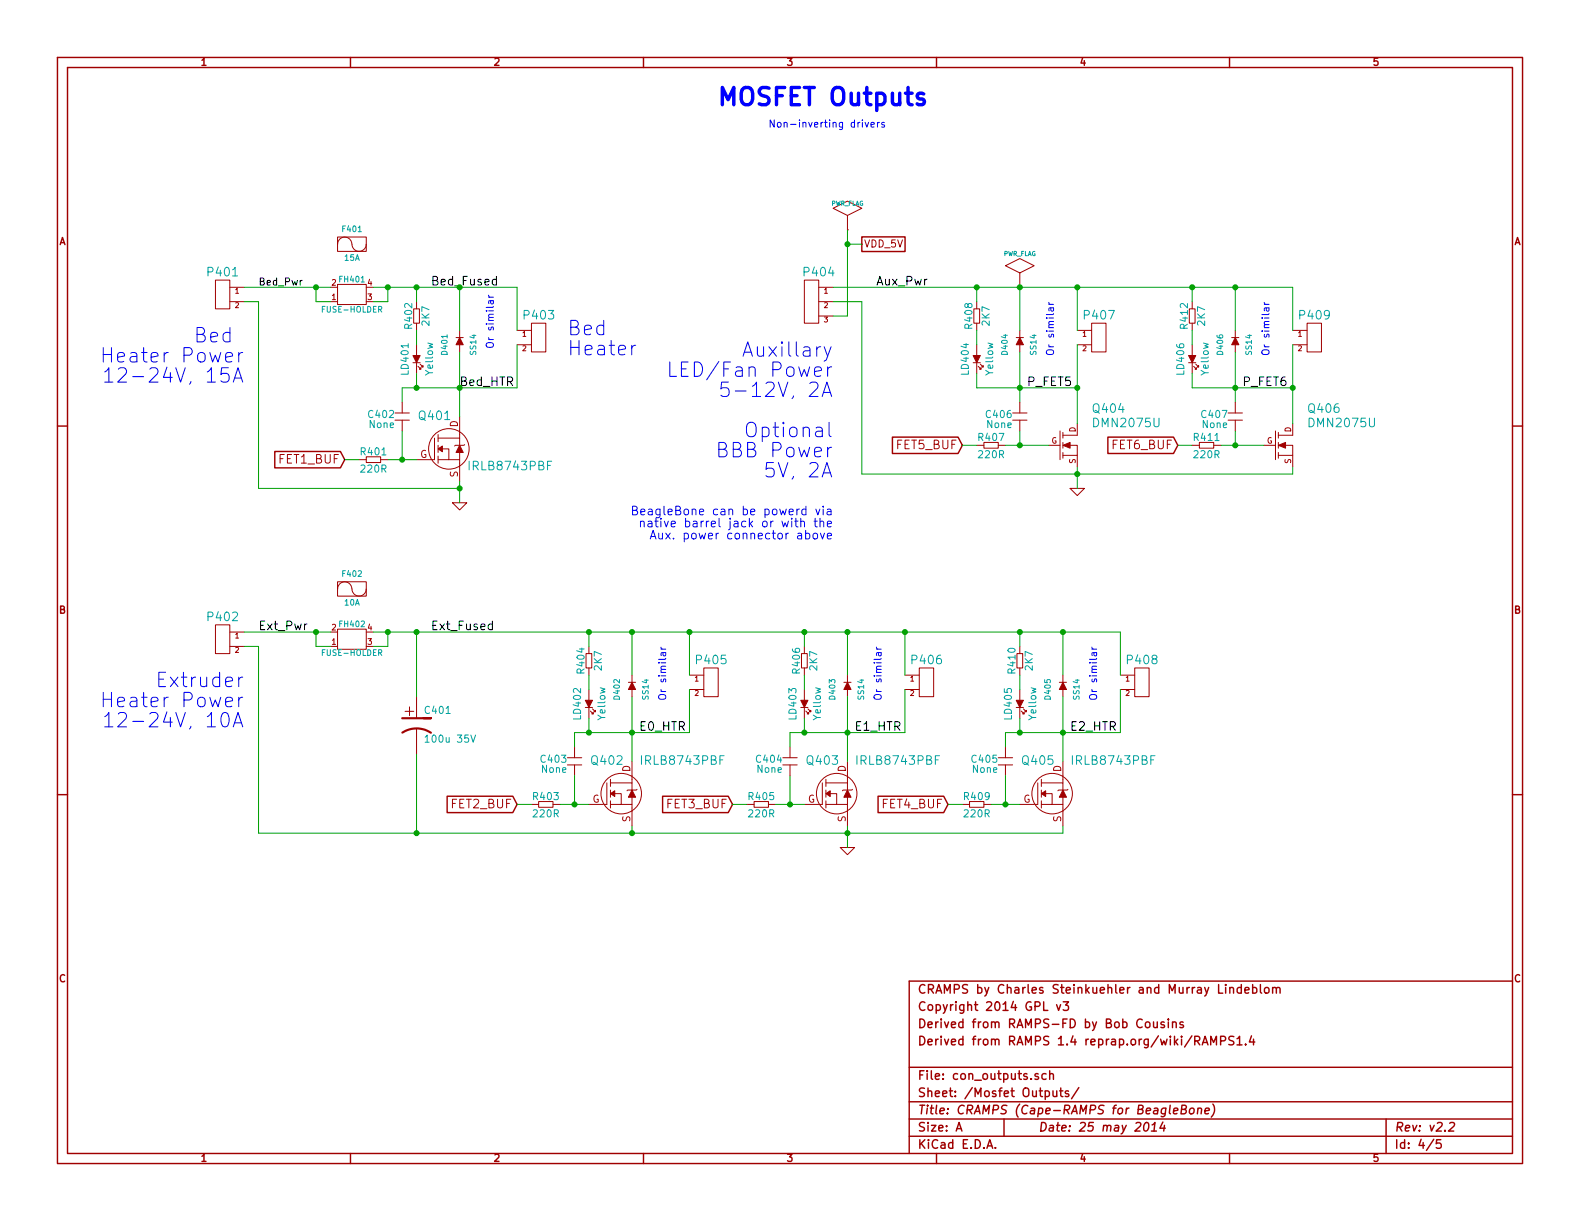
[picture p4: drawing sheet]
EESchema Schematic File Version 2
LIBS:power
LIBS:m_cramps
LIBS:w_connectors
LIBS:w_device
LIBS:w_logic
LIBS:device
LIBS:transistors
LIBS:conn
LIBS:linear
LIBS:regul
LIBS:74xx
LIBS:cmos4000
LIBS:adc-dac
LIBS:memory
LIBS:xilinx
LIBS:special
LIBS:microcontrollers
LIBS:dsp
LIBS:microchip
LIBS:analog_switches
LIBS:motorola
LIBS:texas
LIBS:intel
LIBS:audio
LIBS:interface
LIBS:digital-audio
LIBS:philips
LIBS:display
LIBS:cypress
LIBS:siliconi
LIBS:opto
LIBS:atmel
LIBS:contrib
LIBS:valves
LIBS:RMC
LIBS:arduino_shieldsNCL
LIBS:opendous
LIBS:beaglebone
LIBS:beagleboneblack
LIBS:CRAMPS-cache
EELAYER 27 0
EELAYER END
$Descr A 11000 8500
encoding utf-8
Sheet 4 5
Title "CRAMPS (Cape-RAMPS for BeagleBone)"
Date "25 may 2014"
Rev "v2.2"
Comp ""
Comment1 "Derived from RAMPS 1.4 reprap.org/wiki/RAMPS1.4"
Comment2 "Derived from RAMPS-FD by Bob Cousins"
Comment3 "Copyright 2014 GPL v3"
Comment4 "CRAMPS by Charles Steinkuehler and Murray Lindeblom"
$EndDescr
$Comp
L DIODE D401
U 1 1
P 3200 2400
F 0 "D401" H 3200 2500 40  0000 C CNN
F 1 "SS14" H 3200 2300 40  0000 C CNN
F 2 "DIOM5127X229N" H 3200 2400 60  0001 C CNN
F 3 "" H 3200 2400 60  0001 C CNN
F 4 "Vishay" H 6350 6450 60  0001 C CNN "Mfg"
F 5 "SS14-E3/61T" H 6350 6450 60  0001 C CNN "PartNo"
	1    3200 2400
	0    -1   -1   0   
$EndComp
$Comp
L MOSFET_N_RMC Q401
U 1 1
P 3150 3150
F 0 "Q401" H 3025 3400 60  0000 C CNN
F 1 "IRLB8743PBF" H 3550 3050 60  0000 C CNN
F 2 "TO-220AB_IRF2804_RMC" H 3150 3150 60  0001 C CNN
F 3 "" H 3150 3150 60  0001 C CNN
F 4 "International Rectifier" H 6350 6350 60  0001 C CNN "Mfg"
F 5 "IRLB8743PBF" H 6350 6350 60  0001 C CNN "PartNo"
	1    3150 3150
	1    0    0    -1  
$EndComp
Text Notes 5350 900  0    50   ~ 0
Non-inverting drivers
Text Notes 5000 750  0    120  ~ 24
MOSFET Outputs
$Comp
L LED LD401
U 1 1
P 2900 2500
F 0 "LD401" V 2825 2500 50  0000 C CNN
F 1 "Yellow" V 2995 2500 50  0000 C CNN
F 2 "OSRAM-LED-0603" H 2900 2500 60  0001 C CNN
F 3 "" H 2900 2500 60  0001 C CNN
F 4 "Osram" H 6650 6350 60  0001 C CNN "Mfg"
F 5 "LY Q976-P1S2-36" H 6650 6350 60  0001 C CNN "PartNo"
	1    2900 2500
	1    0    0    -1  
$EndComp
Text GLabel 2400 3200 0    60   Input ~ 0
FET1_BUF
Text Notes 3450 2050 3    50   ~ 0
Or similar
$Comp
L HEADER_2 P403
U 1 1
P 3700 2350
F 0 "P403" H 3750 2500 60  0000 C CNN
F 1 "PT_2,5-2-5,0-H" H 3750 2175 60  0001 C CNN
F 2 "PT_2,5-2-5,0-H" H 3700 2350 60  0001 C CNN
F 3 "" H 3700 2350 60  0000 C CNN
F 4 "Phoenix" H 1800 2050 60  0001 C CNN "Mfg"
F 5 "1935776" H 1800 2050 60  0001 C CNN "PartNo"
	1    3700 2350
	1    0    0    -1  
$EndComp
$Comp
L DIODE D405
U 1 1
P 7400 4800
F 0 "D405" H 7400 4900 40  0000 C CNN
F 1 "SS14" H 7400 4700 40  0000 C CNN
F 2 "DIOM5127X229N" H 7400 4800 60  0001 C CNN
F 3 "" H 7400 4800 60  0001 C CNN
F 4 "Vishay" H 10550 8850 60  0001 C CNN "Mfg"
F 5 "SS14-E3/61T" H 10550 8850 60  0001 C CNN "PartNo"
	1    7400 4800
	0    -1   -1   0   
$EndComp
$Comp
L MOSFET_N_RMC Q405
U 1 1
P 7350 5550
F 0 "Q405" H 7225 5800 60  0000 C CNN
F 1 "IRLB8743PBF" H 7750 5800 60  0000 C CNN
F 2 "TO-220AB_IRF2804_RMC" H 7350 5550 60  0001 C CNN
F 3 "" H 7350 5550 60  0001 C CNN
F 4 "International Rectifier" H 10550 8750 60  0001 C CNN "Mfg"
F 5 "IRLB8743PBF" H 10550 8750 60  0001 C CNN "PartNo"
	1    7350 5550
	1    0    0    -1  
$EndComp
$Comp
L LED LD405
U 1 1
P 7100 4900
F 0 "LD405" V 7025 4900 50  0000 C CNN
F 1 "Yellow" V 7195 4900 50  0000 C CNN
F 2 "OSRAM-LED-0603" H 7100 4900 60  0001 C CNN
F 3 "" H 7100 4900 60  0001 C CNN
F 4 "Osram" H 10850 8750 60  0001 C CNN "Mfg"
F 5 "LY Q976-P1S2-36" H 10850 8750 60  0001 C CNN "PartNo"
	1    7100 4900
	1    0    0    -1  
$EndComp
Text GLabel 6600 5600 0    60   Input ~ 0
FET4_BUF
Text Notes 7650 4500 3    50   ~ 0
Or similar
$Comp
L HEADER_2 P408
U 1 1
P 7900 4750
F 0 "P408" H 7950 4900 60  0000 C CNN
F 1 "PT_1,5-2-3,5-H" H 7900 4600 60  0001 C CNN
F 2 "PT_1,5-2-3,5-H" H 10900 7400 60  0001 C CNN
F 3 "" H 10900 7400 60  0000 C CNN
F 4 "Phoenix" H 7900 4750 60  0001 C CNN "Mfg"
F 5 "1984617" H 7900 4750 60  0001 C CNN "PartNo"
	1    7900 4750
	1    0    0    -1  
$EndComp
$Comp
L FUSE-LOOSE F402
U 1 1
P 2450 4100
F 0 "F402" H 2450 4200 40  0000 C CNN
F 1 "10A" H 2450 4000 40  0000 C CNN
F 2 "Fuse-Loose" H 2450 4100 60  0001 C CNN
F 3 "" H 2450 4100 60  0000 C CNN
F 4 "Littlefuse" H 2450 4100 60  0001 C CNN "Mfg"
F 5 "0297010.WXNV" H 2450 4100 60  0001 C CNN "PartNo"
	1    2450 4100
	1    0    0    -1  
$EndComp
$Comp
L DIODE D402
U 1 1
P 4400 4800
F 0 "D402" H 4400 4900 40  0000 C CNN
F 1 "SS14" H 4400 4700 40  0000 C CNN
F 2 "DIOM5127X229N" H 4400 4800 60  0001 C CNN
F 3 "" H 4400 4800 60  0001 C CNN
F 4 "Vishay" H 7550 8850 60  0001 C CNN "Mfg"
F 5 "SS14-E3/61T" H 7550 8850 60  0001 C CNN "PartNo"
	1    4400 4800
	0    -1   -1   0   
$EndComp
$Comp
L MOSFET_N_RMC Q402
U 1 1
P 4350 5550
F 0 "Q402" H 4225 5800 60  0000 C CNN
F 1 "IRLB8743PBF" H 4750 5800 60  0000 C CNN
F 2 "TO-220AB_IRF2804_RMC" H 4350 5550 60  0001 C CNN
F 3 "" H 4350 5550 60  0001 C CNN
F 4 "International Rectifier" H 7550 8750 60  0001 C CNN "Mfg"
F 5 "IRLB8743PBF" H 7550 8750 60  0001 C CNN "PartNo"
	1    4350 5550
	1    0    0    -1  
$EndComp
$Comp
L LED LD402
U 1 1
P 4100 4900
F 0 "LD402" V 4025 4900 50  0000 C CNN
F 1 "Yellow" V 4195 4900 50  0000 C CNN
F 2 "OSRAM-LED-0603" H 4100 4900 60  0001 C CNN
F 3 "" H 4100 4900 60  0001 C CNN
F 4 "Osram" H 7850 8750 60  0001 C CNN "Mfg"
F 5 "LY Q976-P1S2-36" H 7850 8750 60  0001 C CNN "PartNo"
	1    4100 4900
	1    0    0    -1  
$EndComp
Text GLabel 3600 5600 0    60   Input ~ 0
FET2_BUF
Text Notes 4650 4500 3    50   ~ 0
Or similar
$Comp
L HEADER_2 P405
U 1 1
P 4900 4750
F 0 "P405" H 4950 4900 60  0000 C CNN
F 1 "PT_1,5-2-3,5-H" H 4900 4600 60  0001 C CNN
F 2 "PT_1,5-2-3,5-H" H 4900 7400 60  0001 C CNN
F 3 "" H 4900 7400 60  0000 C CNN
F 4 "Phoenix" H 4900 4750 60  0001 C CNN "Mfg"
F 5 "1984617" H 4900 4750 60  0001 C CNN "PartNo"
	1    4900 4750
	1    0    0    -1  
$EndComp
$Comp
L DIODE D403
U 1 1
P 5900 4800
F 0 "D403" H 5900 4900 40  0000 C CNN
F 1 "SS14" H 5900 4700 40  0000 C CNN
F 2 "DIOM5127X229N" H 5900 4800 60  0001 C CNN
F 3 "" H 5900 4800 60  0001 C CNN
F 4 "Vishay" H 9050 8850 60  0001 C CNN "Mfg"
F 5 "SS14-E3/61T" H 9050 8850 60  0001 C CNN "PartNo"
	1    5900 4800
	0    -1   -1   0   
$EndComp
$Comp
L MOSFET_N_RMC Q403
U 1 1
P 5850 5550
F 0 "Q403" H 5725 5800 60  0000 C CNN
F 1 "IRLB8743PBF" H 6250 5800 60  0000 C CNN
F 2 "TO-220AB_IRF2804_RMC" H 5850 5550 60  0001 C CNN
F 3 "" H 5850 5550 60  0001 C CNN
F 4 "International Rectifier" H 9050 8750 60  0001 C CNN "Mfg"
F 5 "IRLB8743PBF" H 9050 8750 60  0001 C CNN "PartNo"
	1    5850 5550
	1    0    0    -1  
$EndComp
$Comp
L LED LD403
U 1 1
P 5600 4900
F 0 "LD403" V 5525 4900 50  0000 C CNN
F 1 "Yellow" V 5695 4900 50  0000 C CNN
F 2 "OSRAM-LED-0603" H 5600 4900 60  0001 C CNN
F 3 "" H 5600 4900 60  0001 C CNN
F 4 "Osram" H 9350 8750 60  0001 C CNN "Mfg"
F 5 "LY Q976-P1S2-36" H 9350 8750 60  0001 C CNN "PartNo"
	1    5600 4900
	1    0    0    -1  
$EndComp
Text GLabel 5100 5600 0    60   Input ~ 0
FET3_BUF
Text Notes 6150 4500 3    50   ~ 0
Or similar
$Comp
L HEADER_2 P406
U 1 1
P 6400 4750
F 0 "P406" H 6450 4900 60  0000 C CNN
F 1 "PT_1,5-2-3,5-H" H 6400 4600 60  0001 C CNN
F 2 "PT_1,5-2-3,5-H" H 7900 7400 60  0001 C CNN
F 3 "" H 7900 7400 60  0000 C CNN
F 4 "Phoenix" H 6400 4750 60  0001 C CNN "Mfg"
F 5 "1984617" H 6400 4750 60  0001 C CNN "PartNo"
	1    6400 4750
	1    0    0    -1  
$EndComp
$Comp
L DIODE D404
U 1 1
P 7100 2400
F 0 "D404" H 7100 2500 40  0000 C CNN
F 1 "SS14" H 7100 2300 40  0000 C CNN
F 2 "DIOM5127X229N" H 7100 2400 60  0001 C CNN
F 3 "" H 7100 2400 60  0001 C CNN
F 4 "Vishay" H 10250 6450 60  0001 C CNN "Mfg"
F 5 "SS14-E3/61T" H 10250 6450 60  0001 C CNN "PartNo"
	1    7100 2400
	0    -1   -1   0   
$EndComp
$Comp
L LED LD404
U 1 1
P 6800 2500
F 0 "LD404" V 6725 2500 50  0000 C CNN
F 1 "Yellow" V 6895 2500 50  0000 C CNN
F 2 "OSRAM-LED-0603" H 6800 2500 60  0001 C CNN
F 3 "" H 6800 2500 60  0001 C CNN
F 4 "Osram" H 10550 6350 60  0001 C CNN "Mfg"
F 5 "LY Q976-P1S2-36" H 10550 6350 60  0001 C CNN "PartNo"
	1    6800 2500
	1    0    0    -1  
$EndComp
Text GLabel 6700 3100 0    60   Input ~ 0
FET5_BUF
Text Notes 7350 2100 3    50   ~ 0
Or similar
$Comp
L HEADER_2 P407
U 1 1
P 7600 2350
F 0 "P407" H 7650 2500 60  0000 C CNN
F 1 "KK-2.54-2W" H 7650 2175 60  0001 C CNN
F 2 "CONN_KK_2.54_2W" H 7600 2350 60  0001 C CNN
F 3 "" H 7600 2350 60  0000 C CNN
F 4 "Molex" H 2000 3350 60  0001 C CNN "Mfg"
F 5 "22-23-2021" H 2000 3350 60  0001 C CNN "PartNo"
	1    7600 2350
	1    0    0    -1  
$EndComp
$Comp
L DIODE D406
U 1 1
P 8600 2400
F 0 "D406" H 8600 2500 40  0000 C CNN
F 1 "SS14" H 8600 2300 40  0000 C CNN
F 2 "DIOM5127X229N" H 8600 2400 60  0001 C CNN
F 3 "" H 8600 2400 60  0001 C CNN
F 4 "Vishay" H 11750 6450 60  0001 C CNN "Mfg"
F 5 "SS14-E3/61T" H 11750 6450 60  0001 C CNN "PartNo"
	1    8600 2400
	0    -1   -1   0   
$EndComp
$Comp
L LED LD406
U 1 1
P 8300 2500
F 0 "LD406" V 8225 2500 50  0000 C CNN
F 1 "Yellow" V 8395 2500 50  0000 C CNN
F 2 "OSRAM-LED-0603" H 8300 2500 60  0001 C CNN
F 3 "" H 8300 2500 60  0001 C CNN
F 4 "Osram" H 12050 6350 60  0001 C CNN "Mfg"
F 5 "LY Q976-P1S2-36" H 12050 6350 60  0001 C CNN "PartNo"
	1    8300 2500
	1    0    0    -1  
$EndComp
Text GLabel 8200 3100 0    60   Input ~ 0
FET6_BUF
Text Notes 8850 2100 3    50   ~ 0
Or similar
$Comp
L HEADER_2 P409
U 1 1
P 9100 2350
F 0 "P409" H 9150 2500 60  0000 C CNN
F 1 "KK-2.54-2W" H 9150 2175 60  0001 C CNN
F 2 "CONN_KK_2.54_2W" H 9100 2350 60  0001 C CNN
F 3 "" H 9100 2350 60  0000 C CNN
F 4 "Molex" H 2100 3350 60  0001 C CNN "Mfg"
F 5 "22-23-2021" H 2100 3350 60  0001 C CNN "PartNo"
	1    9100 2350
	1    0    0    -1  
$EndComp
$Comp
L MOS_N Q404
U 1 1
P 7400 3100
F 0 "Q404" H 7600 3350 60  0000 L CNN
F 1 "DMN2075U" H 7600 3250 60  0000 L CNN
F 2 "SOT23GDS" H 7400 3100 60  0001 C CNN
F 3 "" H 7400 3100 60  0000 C CNN
F 4 "Diodes Inc." H 7400 3100 60  0001 C CNN "Mfg"
F 5 "DMN2075U-7" H 7400 3100 60  0001 C CNN "PartNo"
	1    7400 3100
	1    0    0    -1  
$EndComp
$Comp
L MOS_N Q406
U 1 1
P 8900 3100
F 0 "Q406" H 9100 3350 60  0000 L CNN
F 1 "DMN2075U" H 9100 3250 60  0000 L CNN
F 2 "SOT23GDS" H 8900 3100 60  0001 C CNN
F 3 "" H 8900 3100 60  0000 C CNN
F 4 "Diodes Inc." H 7500 3100 60  0001 C CNN "Mfg"
F 5 "DMN2075U-7" H 7500 3100 60  0001 C CNN "PartNo"
	1    8900 3100
	1    0    0    -1  
$EndComp
Text Label 3200 2700 0    60   ~ 0
Bed_HTR
Text Label 7450 5100 0    60   ~ 0
E2_HTR
Text Label 4450 5100 0    60   ~ 0
E0_HTR
Text Label 5950 5100 0    60   ~ 0
E1_HTR
Text Label 8650 2700 0    60   ~ 0
P_FET6
Text Label 7150 2700 0    60   ~ 0
P_FET5
$Comp
L R R404
U 1 1
P 4100 4600
F 0 "R404" V 4050 4600 50  0000 C CNN
F 1 "2K7" V 4170 4600 50  0000 C CNN
F 2 "RESC1608x55N" H 4100 4600 60  0001 C CNN
F 3 "" H 4100 4600 60  0000 C CNN
F 4 "Stackpole" H 5650 5350 60  0001 C CNN "Mfg"
F 5 "RMCF0603FT2K70" H 5650 5350 60  0001 C CNN "PartNo"
F 6 "KOA" H 5650 5350 60  0001 C CNN "AltMfg"
F 7 "RK73H1JTTD2701F" H 5650 5350 60  0001 C CNN "AltPartNo"
	1    4100 4600
	1    0    0    -1  
$EndComp
$Comp
L R R402
U 1 1
P 2900 2200
F 0 "R402" V 2850 2200 50  0000 C CNN
F 1 "2K7" V 2970 2200 50  0000 C CNN
F 2 "RESC1608x55N" H 2900 2200 60  0001 C CNN
F 3 "" H 2900 2200 60  0000 C CNN
F 4 "Stackpole" H 5550 5350 60  0001 C CNN "Mfg"
F 5 "RMCF0603FT2K70" H 5550 5350 60  0001 C CNN "PartNo"
F 6 "KOA" H 5550 5350 60  0001 C CNN "AltMfg"
F 7 "RK73H1JTTD2701F" H 5550 5350 60  0001 C CNN "AltPartNo"
	1    2900 2200
	1    0    0    -1  
$EndComp
$Comp
L R R403
U 1 1
P 3800 5600
F 0 "R403" V 3750 5600 50  0000 C CNN
F 1 "220R" V 3870 5600 50  0000 C CNN
F 2 "RESC1608x55N" H 3800 5600 60  0001 C CNN
F 3 "" H 3800 5600 60  0000 C CNN
F 4 "Stackpole" H 5500 5450 60  0001 C CNN "Mfg"
F 5 "RMCF0603FT220R" H 5500 5450 60  0001 C CNN "PartNo"
F 6 "KOA" H 5500 5450 60  0001 C CNN "AltMfg"
F 7 "RK73H1JTTD2200F" H 5500 5450 60  0001 C CNN "AltPartNo"
	1    3800 5600
	0    1    1    0   
$EndComp
$Comp
L R R401
U 1 1
P 2600 3200
F 0 "R401" V 2550 3200 50  0000 C CNN
F 1 "220R" V 2670 3200 50  0000 C CNN
F 2 "RESC1608x55N" H 2600 3200 60  0001 C CNN
F 3 "" H 2600 3200 60  0000 C CNN
F 4 "Stackpole" H 5400 5450 60  0001 C CNN "Mfg"
F 5 "RMCF0603FT220R" H 5400 5450 60  0001 C CNN "PartNo"
F 6 "KOA" H 5400 5450 60  0001 C CNN "AltMfg"
F 7 "RK73H1JTTD2200F" H 5400 5450 60  0001 C CNN "AltPartNo"
	1    2600 3200
	0    1    1    0   
$EndComp
$Comp
L R R410
U 1 1
P 7100 4600
F 0 "R410" V 7050 4600 50  0000 C CNN
F 1 "2K7" V 7170 4600 50  0000 C CNN
F 2 "RESC1608x55N" H 7100 4600 60  0001 C CNN
F 3 "" H 7100 4600 60  0000 C CNN
F 4 "Stackpole" H 5650 5350 60  0001 C CNN "Mfg"
F 5 "RMCF0603FT2K70" H 5650 5350 60  0001 C CNN "PartNo"
F 6 "KOA" H 5650 5350 60  0001 C CNN "AltMfg"
F 7 "RK73H1JTTD2701F" H 5650 5350 60  0001 C CNN "AltPartNo"
	1    7100 4600
	1    0    0    -1  
$EndComp
$Comp
L R R409
U 1 1
P 6800 5600
F 0 "R409" V 6750 5600 50  0000 C CNN
F 1 "220R" V 6870 5600 50  0000 C CNN
F 2 "RESC1608x55N" H 6800 5600 60  0001 C CNN
F 3 "" H 6800 5600 60  0000 C CNN
F 4 "Stackpole" H 5500 5450 60  0001 C CNN "Mfg"
F 5 "RMCF0603FT220R" H 5500 5450 60  0001 C CNN "PartNo"
F 6 "KOA" H 5500 5450 60  0001 C CNN "AltMfg"
F 7 "RK73H1JTTD2200F" H 5500 5450 60  0001 C CNN "AltPartNo"
	1    6800 5600
	0    1    1    0   
$EndComp
$Comp
L R R408
U 1 1
P 6800 2200
F 0 "R408" V 6750 2200 50  0000 C CNN
F 1 "2K7" V 6870 2200 50  0000 C CNN
F 2 "RESC1608x55N" H 6800 2200 60  0001 C CNN
F 3 "" H 6800 2200 60  0000 C CNN
F 4 "Stackpole" H 6450 5350 60  0001 C CNN "Mfg"
F 5 "RMCF0603FT2K70" H 6450 5350 60  0001 C CNN "PartNo"
F 6 "KOA" H 6450 5350 60  0001 C CNN "AltMfg"
F 7 "RK73H1JTTD2701F" H 6450 5350 60  0001 C CNN "AltPartNo"
	1    6800 2200
	1    0    0    -1  
$EndComp
$Comp
L R R407
U 1 1
P 6900 3100
F 0 "R407" V 6850 3100 50  0000 C CNN
F 1 "220R" V 6970 3100 50  0000 C CNN
F 2 "RESC1608x55N" H 6900 3100 60  0001 C CNN
F 3 "" H 6900 3100 60  0000 C CNN
F 4 "Stackpole" H 6600 5450 60  0001 C CNN "Mfg"
F 5 "RMCF0603FT220R" H 6600 5450 60  0001 C CNN "PartNo"
F 6 "KOA" H 6600 5450 60  0001 C CNN "AltMfg"
F 7 "RK73H1JTTD2200F" H 6600 5450 60  0001 C CNN "AltPartNo"
	1    6900 3100
	0    1    1    0   
$EndComp
$Comp
L R R412
U 1 1
P 8300 2200
F 0 "R412" V 8250 2200 50  0000 C CNN
F 1 "2K7" V 8370 2200 50  0000 C CNN
F 2 "RESC1608x55N" H 8300 2200 60  0001 C CNN
F 3 "" H 8300 2200 60  0000 C CNN
F 4 "Stackpole" H 6550 5350 60  0001 C CNN "Mfg"
F 5 "RMCF0603FT2K70" H 6550 5350 60  0001 C CNN "PartNo"
F 6 "KOA" H 6550 5350 60  0001 C CNN "AltMfg"
F 7 "RK73H1JTTD2701F" H 6550 5350 60  0001 C CNN "AltPartNo"
	1    8300 2200
	1    0    0    -1  
$EndComp
$Comp
L R R411
U 1 1
P 8400 3100
F 0 "R411" V 8350 3100 50  0000 C CNN
F 1 "220R" V 8470 3100 50  0000 C CNN
F 2 "RESC1608x55N" H 8400 3100 60  0001 C CNN
F 3 "" H 8400 3100 60  0000 C CNN
F 4 "Stackpole" H 6700 5450 60  0001 C CNN "Mfg"
F 5 "RMCF0603FT220R" H 6700 5450 60  0001 C CNN "PartNo"
F 6 "KOA" H 6700 5450 60  0001 C CNN "AltMfg"
F 7 "RK73H1JTTD2200F" H 6700 5450 60  0001 C CNN "AltPartNo"
	1    8400 3100
	0    1    1    0   
$EndComp
$Comp
L R R406
U 1 1
P 5600 4600
F 0 "R406" V 5550 4600 50  0000 C CNN
F 1 "2K7" V 5670 4600 50  0000 C CNN
F 2 "RESC1608x55N" H 5600 4600 60  0001 C CNN
F 3 "" H 5600 4600 60  0000 C CNN
F 4 "Stackpole" H 5650 5350 60  0001 C CNN "Mfg"
F 5 "RMCF0603FT2K70" H 5650 5350 60  0001 C CNN "PartNo"
F 6 "KOA" H 5650 5350 60  0001 C CNN "AltMfg"
F 7 "RK73H1JTTD2701F" H 5650 5350 60  0001 C CNN "AltPartNo"
	1    5600 4600
	1    0    0    -1  
$EndComp
$Comp
L R R405
U 1 1
P 5300 5600
F 0 "R405" V 5250 5600 50  0000 C CNN
F 1 "220R" V 5370 5600 50  0000 C CNN
F 2 "RESC1608x55N" H 5300 5600 60  0001 C CNN
F 3 "" H 5300 5600 60  0000 C CNN
F 4 "Stackpole" H 5500 5450 60  0001 C CNN "Mfg"
F 5 "RMCF0603FT220R" H 5500 5450 60  0001 C CNN "PartNo"
F 6 "KOA" H 5500 5450 60  0001 C CNN "AltMfg"
F 7 "RK73H1JTTD2200F" H 5500 5450 60  0001 C CNN "AltPartNo"
	1    5300 5600
	0    1    1    0   
$EndComp
Text Label 1800 2000 0    50   ~ 0
Bed_Pwr
Text Notes 1700 2400 2    100  ~ 0
Bed \nHeater Power\n12-24V, 15A
$Comp
L FUSE-HOLDER FH401
U 1 1
P 2450 2050
F 0 "FH401" H 2450 2150 40  0000 C CNN
F 1 "FUSE-HOLDER" H 2450 1940 40  0000 C CNN
F 2 "Keystone-3568" H 2450 2050 60  0001 C CNN
F 3 "" H 2450 2050 60  0001 C CNN
F 4 "Keystone" H 2850 6850 60  0001 C CNN "Mfg"
F 5 "3568" H 2850 6850 60  0001 C CNN "PartNo"
	1    2450 2050
	1    0    0    -1  
$EndComp
$Comp
L HEADER_2 P401
U 1 1
P 1600 2050
F 0 "P401" H 1650 2200 60  0000 C CNN
F 1 "PT_2,5-2-5,0-H" H 1650 1900 60  0001 C CNN
F 2 "PT_2,5-2-5,0-H" H 1600 2050 60  0001 C CNN
F 3 "" H 1600 2050 60  0000 C CNN
F 4 "Phoenix" H 1600 2050 60  0001 C CNN "Mfg"
F 5 "1935776" H 1600 2050 60  0001 C CNN "PartNo"
	1    1600 2050
	-1   0    0    -1  
$EndComp
Text Label 1800 4400 0    60   ~ 0
Ext_Pwr
$Comp
L CP1 C401
U 1 1
P 2900 5050
F 0 "C401" H 2950 5150 50  0000 L CNN
F 1 "100u 35V" H 2950 4950 50  0000 L CNN
F 2 "c_elec_6.3x7.7" H 2900 5050 60  0001 C CNN
F 3 "" H 2900 5050 60  0001 C CNN
F 4 "Nichicon" H 2900 5050 60  0001 C CNN "Mfg"
F 5 "UCD1V101MCL6GS" H 2900 5050 60  0001 C CNN "PartNo"
	1    2900 5050
	1    0    0    -1  
$EndComp
$Comp
L FUSE-HOLDER FH402
U 1 1
P 2450 4450
F 0 "FH402" H 2450 4550 40  0000 C CNN
F 1 "FUSE-HOLDER" H 2450 4350 40  0000 C CNN
F 2 "Keystone-3568" H 2450 4450 60  0001 C CNN
F 3 "" H 2450 4450 60  0001 C CNN
F 4 "Keystone" H 2850 7400 60  0001 C CNN "Mfg"
F 5 "3568" H 2850 7400 60  0001 C CNN "PartNo"
	1    2450 4450
	1    0    0    -1  
$EndComp
$Comp
L HEADER_2 P402
U 1 1
P 1600 4450
F 0 "P402" H 1650 4600 60  0000 C CNN
F 1 "PT_2,5-2-5,0-H" H 1650 4300 60  0001 C CNN
F 2 "PT_2,5-2-5,0-H" H 1600 4450 60  0001 C CNN
F 3 "" H 1600 4450 60  0000 C CNN
F 4 "Phoenix" H 1600 2050 60  0001 C CNN "Mfg"
F 5 "1935776" H 1600 2050 60  0001 C CNN "PartNo"
	1    1600 4450
	-1   0    0    -1  
$EndComp
Text Label 6100 2000 0    60   ~ 0
Aux_Pwr
$Comp
L PWR_FLAG #FLG065
U 1 1
P 7100 2000
F 0 "#FLG065" H 7100 2270 30  0001 C CNN
F 1 "PWR_FLAG" H 7100 2230 30  0000 C CNN
F 2 "" H 7100 2000 60  0000 C CNN
F 3 "" H 7100 2000 60  0000 C CNN
	1    7100 2000
	1    0    0    -1  
$EndComp
$Comp
L GND #PWR066
U 1 1
P 5900 5900
F 0 "#PWR066" H 5900 5900 30  0001 C CNN
F 1 "GND" H 5900 5830 30  0001 C CNN
F 2 "" H 5900 5900 60  0001 C CNN
F 3 "" H 5900 5900 60  0001 C CNN
	1    5900 5900
	1    0    0    -1  
$EndComp
$Comp
L GND #PWR067
U 1 1
P 3200 3500
F 0 "#PWR067" H 3200 3500 30  0001 C CNN
F 1 "GND" H 3200 3430 30  0001 C CNN
F 2 "" H 3200 3500 60  0001 C CNN
F 3 "" H 3200 3500 60  0001 C CNN
	1    3200 3500
	1    0    0    -1  
$EndComp
$Comp
L GND #PWR068
U 1 1
P 7500 3400
F 0 "#PWR068" H 7500 3400 30  0001 C CNN
F 1 "GND" H 7500 3330 30  0001 C CNN
F 2 "" H 7500 3400 60  0001 C CNN
F 3 "" H 7500 3400 60  0001 C CNN
	1    7500 3400
	1    0    0    -1  
$EndComp
$Comp
L PWR_FLAG #FLG069
U 1 1
P 5900 1600
F 0 "#FLG069" H 5900 1695 30  0001 C CNN
F 1 "PWR_FLAG" H 5900 1780 30  0000 C CNN
F 2 "" H 5900 1600 60  0001 C CNN
F 3 "" H 5900 1600 60  0001 C CNN
	1    5900 1600
	1    0    0    -1  
$EndComp
Text GLabel 6000 1700 2    50   UnSpc ~ 0
VDD_5V
$Comp
L HEADER_3 P404
U 1 1
P 5700 2100
F 0 "P404" H 5700 2300 60  0000 C CNN
F 1 "PT_1,5-3-3,5-H" H 5700 1900 60  0001 C CNN
F 2 "PT_1,5-3-3,5-H" H 5700 2100 60  0001 C CNN
F 3 "" H 5700 2100 60  0000 C CNN
F 4 "Phoenix" H 5700 2100 60  0001 C CNN "Mfg"
F 5 "1984620" H 5700 2100 60  0001 C CNN "PartNo"
	1    5700 2100
	-1   0    0    -1  
$EndComp
$Comp
L FUSE-LOOSE F401
U 1 1
P 2450 1700
F 0 "F401" H 2450 1800 40  0000 C CNN
F 1 "15A" H 2450 1600 40  0000 C CNN
F 2 "Fuse-Loose" H 2450 1700 60  0001 C CNN
F 3 "" H 2450 1700 60  0000 C CNN
F 4 "Littlefuse" H 2450 1700 60  0001 C CNN "Mfg"
F 5 "0297015.WXNV" H 2450 1700 60  0001 C CNN "PartNo"
	1    2450 1700
	1    0    0    -1  
$EndComp
Text Notes 3950 2350 0    100  ~ 0
Bed\nHeater
Text Notes 1700 4800 2    100  ~ 0
Extruder\nHeater Power\n12-24V, 10A
Text Notes 5800 2500 2    100  ~ 0
Auxillary\nLED/Fan Power\n5-12V, 2A\n\nOptional\nBBB Power\n5V, 2A
Text Notes 5800 3600 2    60   ~ 0
BeagleBone can be powerd via\nnative barrel jack or with the\nAux. power connector above
Text Label 3000 2000 0    60   ~ 0
Bed_Fused
Text Label 3000 4400 0    60   ~ 0
Ext_Fused
$Comp
L C C403
U 1 1
P 4000 5300
F 0 "C403" H 4050 5310 50  0000 L CNN
F 1 "None" H 4050 5240 50  0000 L CNN
F 2 "CAPC1608x55N" H 4000 5300 60  0001 C CNN
F 3 "" H 4000 5300 60  0001 C CNN
F 4 "N/A" H 150 10550 60  0001 C CNN "Mfg"
F 5 "Do Not Populate" H 150 10550 60  0001 C CNN "PartNo"
	1    4000 5300
	-1   0    0    -1  
$EndComp
$Comp
L C C404
U 1 1
P 5500 5300
F 0 "C404" H 5550 5310 50  0000 L CNN
F 1 "None" H 5550 5240 50  0000 L CNN
F 2 "CAPC1608x55N" H 5500 5300 60  0001 C CNN
F 3 "" H 5500 5300 60  0001 C CNN
F 4 "N/A" H 1650 10550 60  0001 C CNN "Mfg"
F 5 "Do Not Populate" H 1650 10550 60  0001 C CNN "PartNo"
	1    5500 5300
	-1   0    0    -1  
$EndComp
$Comp
L C C405
U 1 1
P 7000 5300
F 0 "C405" H 7050 5310 50  0000 L CNN
F 1 "None" H 7050 5240 50  0000 L CNN
F 2 "CAPC1608x55N" H 7000 5300 60  0001 C CNN
F 3 "" H 7000 5300 60  0001 C CNN
F 4 "N/A" H 3150 10550 60  0001 C CNN "Mfg"
F 5 "Do Not Populate" H 3150 10550 60  0001 C CNN "PartNo"
	1    7000 5300
	-1   0    0    -1  
$EndComp
Wire Wire Line
	5900 2200 5800 2200
Connection ~ 3200 2700
Wire Wire Line
	2800 2700 3600 2700
Wire Wire Line
	3200 2000 3200 2300
Wire Wire Line
	3600 2000 3600 2300
Wire Wire Line
	2900 2300 2900 2400
Wire Wire Line
	3200 3350 3200 3500
Wire Wire Line
	2900 2000 2900 2100
Wire Wire Line
	2600 2000 3600 2000
Connection ~ 3200 2000
Connection ~ 7400 5100
Wire Wire Line
	7000 5100 7800 5100
Wire Wire Line
	7800 4400 7800 4700
Wire Wire Line
	7100 4700 7100 4800
Wire Wire Line
	7400 4400 7400 4700
Wire Wire Line
	7400 4850 7400 5300
Connection ~ 4400 5100
Wire Wire Line
	4000 5100 4800 5100
Wire Wire Line
	4400 4850 4400 5300
Wire Wire Line
	4400 4400 4400 4700
Wire Wire Line
	4800 4400 4800 4700
Wire Wire Line
	4100 4700 4100 4800
Wire Wire Line
	4100 4400 4100 4500
Connection ~ 4400 4400
Connection ~ 5900 5100
Wire Wire Line
	5500 5100 6300 5100
Wire Wire Line
	5900 4850 5900 5300
Wire Wire Line
	5900 4400 5900 4700
Wire Wire Line
	5600 4700 5600 4800
Wire Wire Line
	5600 4400 5600 4500
Connection ~ 5900 4400
Connection ~ 7100 2700
Wire Wire Line
	6800 2700 7500 2700
Wire Wire Line
	7500 2000 7500 2300
Wire Wire Line
	6800 2300 6800 2400
Wire Wire Line
	6800 2000 6800 2100
Connection ~ 7100 2000
Wire Wire Line
	7100 2000 7100 2300
Wire Wire Line
	7100 2450 7100 2800
Wire Wire Line
	7500 2400 7500 2950
Connection ~ 8600 2700
Wire Wire Line
	8300 2700 9000 2700
Wire Wire Line
	8600 2450 8600 2800
Wire Wire Line
	9000 2400 9000 2950
Wire Wire Line
	8600 2000 8600 2300
Wire Wire Line
	9000 2000 9000 2300
Wire Wire Line
	8300 2300 8300 2400
Wire Wire Line
	8300 2000 8300 2100
Connection ~ 8600 2000
Wire Wire Line
	2900 2700 2900 2600
Wire Wire Line
	3200 2450 3200 2900
Wire Wire Line
	3600 2700 3600 2400
Wire Wire Line
	7800 5100 7800 4800
Wire Wire Line
	7100 5100 7100 5000
Wire Wire Line
	6800 2700 6800 2600
Wire Wire Line
	8300 2700 8300 2600
Wire Wire Line
	6300 5100 6300 4800
Wire Wire Line
	5600 5100 5600 5000
Wire Wire Line
	6300 4400 6300 4700
Wire Wire Line
	4800 5100 4800 4800
Wire Wire Line
	4100 5100 4100 5000
Wire Wire Line
	1700 2000 2300 2000
Connection ~ 2900 2000
Wire Wire Line
	1800 3400 1800 2100
Wire Wire Line
	1800 4500 1700 4500
Wire Wire Line
	1700 4400 2300 4400
Wire Wire Line
	1800 5800 7400 5800
Connection ~ 5900 5800
Connection ~ 4400 5800
Connection ~ 4100 4400
Connection ~ 5600 4400
Connection ~ 4800 4400
Connection ~ 6300 4400
Wire Wire Line
	1800 5800 1800 4500
Wire Wire Line
	2900 5250 2900 5800
Connection ~ 2900 5800
Wire Wire Line
	2900 4400 2900 4850
Connection ~ 2900 4400
Connection ~ 6800 2000
Connection ~ 8300 2000
Connection ~ 7500 2000
Wire Wire Line
	6000 3300 6000 2100
Connection ~ 7500 3300
Wire Wire Line
	5900 5750 5900 5900
Wire Wire Line
	9000 3300 9000 3250
Wire Wire Line
	7500 3250 7500 3400
Wire Wire Line
	5900 1700 6000 1700
Wire Wire Line
	5900 1600 5900 2200
Connection ~ 5900 1700
Connection ~ 7400 4400
Connection ~ 7100 4400
Wire Wire Line
	7100 4400 7100 4500
Wire Wire Line
	2600 4400 7800 4400
Wire Wire Line
	6000 2100 5800 2100
Wire Wire Line
	6000 3300 9000 3300
Wire Wire Line
	5800 2000 9000 2000
Wire Wire Line
	1800 3400 3200 3400
Connection ~ 3200 3400
Wire Wire Line
	1800 2100 1700 2100
Wire Wire Line
	2700 4400 2700 4500
Wire Wire Line
	2700 4500 2600 4500
Connection ~ 2700 4400
Wire Wire Line
	2200 4400 2200 4500
Wire Wire Line
	2200 4500 2300 4500
Connection ~ 2200 4400
Wire Wire Line
	2700 2000 2700 2100
Wire Wire Line
	2700 2100 2600 2100
Connection ~ 2700 2000
Wire Wire Line
	2200 2000 2200 2100
Wire Wire Line
	2200 2100 2300 2100
Connection ~ 2200 2000
Wire Wire Line
	4000 5100 4000 5200
Connection ~ 4100 5100
Wire Wire Line
	4000 5400 4000 5600
Wire Wire Line
	3900 5600 4100 5600
Connection ~ 4000 5600
Wire Wire Line
	3600 5600 3700 5600
Wire Wire Line
	5100 5600 5200 5600
Wire Wire Line
	5400 5600 5600 5600
Wire Wire Line
	5500 5400 5500 5600
Connection ~ 5500 5600
Wire Wire Line
	5500 5200 5500 5100
Connection ~ 5600 5100
Wire Wire Line
	7000 5100 7000 5200
Connection ~ 7100 5100
Wire Wire Line
	6900 5600 7100 5600
Wire Wire Line
	7000 5400 7000 5600
Connection ~ 7000 5600
Wire Wire Line
	6600 5600 6700 5600
$Comp
L C C402
U 1 1
P 2800 2900
F 0 "C402" H 2850 2910 50  0000 L CNN
F 1 "None" H 2850 2840 50  0000 L CNN
F 2 "CAPC1608x55N" H 2800 2900 60  0001 C CNN
F 3 "" H 2800 2900 60  0001 C CNN
F 4 "N/A" H -1050 8150 60  0001 C CNN "Mfg"
F 5 "Do Not Populate" H -1050 8150 60  0001 C CNN "PartNo"
	1    2800 2900
	-1   0    0    -1  
$EndComp
Wire Wire Line
	2400 3200 2500 3200
Wire Wire Line
	2700 3200 2900 3200
Wire Wire Line
	2800 3000 2800 3200
Connection ~ 2800 3200
Wire Wire Line
	2800 2700 2800 2800
Connection ~ 2900 2700
Wire Wire Line
	7400 5800 7400 5750
Wire Wire Line
	4400 5750 4400 5800
$Comp
L C C406
U 1 1
P 7100 2900
F 0 "C406" H 7150 2910 50  0000 L CNN
F 1 "None" H 7150 2840 50  0000 L CNN
F 2 "CAPC1608x55N" H 7100 2900 60  0001 C CNN
F 3 "" H 7100 2900 60  0001 C CNN
F 4 "N/A" H 3250 8150 60  0001 C CNN "Mfg"
F 5 "Do Not Populate" H 3250 8150 60  0001 C CNN "PartNo"
	1    7100 2900
	-1   0    0    -1  
$EndComp
$Comp
L C C407
U 1 1
P 8600 2900
F 0 "C407" H 8650 2910 50  0000 L CNN
F 1 "None" H 8650 2840 50  0000 L CNN
F 2 "CAPC1608x55N" H 8600 2900 60  0001 C CNN
F 3 "" H 8600 2900 60  0001 C CNN
F 4 "N/A" H 4750 8150 60  0001 C CNN "Mfg"
F 5 "Do Not Populate" H 4750 8150 60  0001 C CNN "PartNo"
	1    8600 2900
	-1   0    0    -1  
$EndComp
Connection ~ 9000 2700
Connection ~ 7500 2700
Wire Wire Line
	7000 3100 7300 3100
Wire Wire Line
	7100 3000 7100 3100
Connection ~ 7100 3100
Wire Wire Line
	8500 3100 8800 3100
Wire Wire Line
	8600 3000 8600 3100
Connection ~ 8600 3100
Wire Wire Line
	6700 3100 6800 3100
Wire Wire Line
	8200 3100 8300 3100
$EndSCHEMATC
